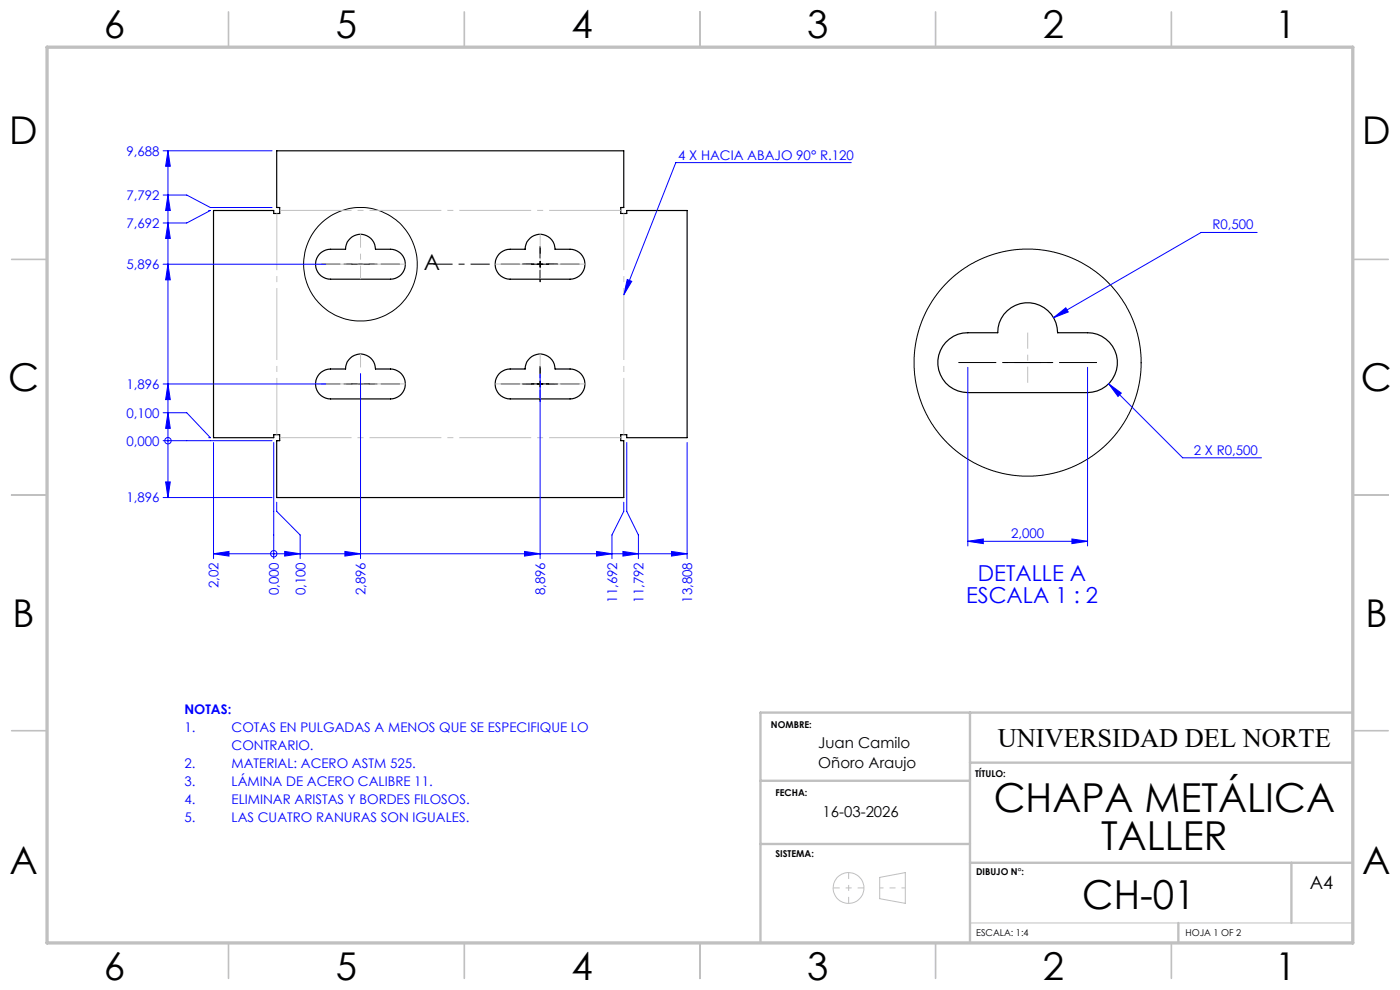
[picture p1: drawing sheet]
<svg xmlns="http://www.w3.org/2000/svg" width="297mm" height="210mm" viewBox="0 0 297 210" stroke-linecap="round" stroke-linejoin="round" font-family="sans-serif">
<path d="M45.3 44.7h12.8v.6h1.2v-1.3h-.6v-12h73.6v12h-.6v1.3h1.3v-.6h12.8v48.1h-12.8v-.6h-1.3v1.3h.6v12h-73.6v-12h.6v-1.3h-1.2v.6h-12.8zM67.8 53.9l.4-.4a3.2 3.2 0 0 1 1.9-.6h3.2a3.2 3.2 0 0 1 3.2-3.2 3.2 3.2 0 0 1 3.2 3.2h3.1a3.2 3.2 0 0 1 3.2 3.1 3.2 3.2 0 0 1-3.2 3.2h-12.7a3.2 3.2 0 0 1-2.9-1.9 3.2 3.2 0 0 1 .6-3.4zM105.9 53.9l.4-.4a3.2 3.2 0 0 1 1.9-.6h3.2a3.2 3.2 0 0 1 3.2-3.2 3.2 3.2 0 0 1 3.2 3.2h3.1a3.2 3.2 0 0 1 3.2 3.1 3.2 3.2 0 0 1-3.2 3.2h-12.7a3.2 3.2 0 0 1-2.9-1.9 3.2 3.2 0 0 1 .6-3.4zM67.8 79.3l.4-.4a3.2 3.2 0 0 1 1.9-.6h3.2a3.2 3.2 0 0 1 3.2-3.2 3.2 3.2 0 0 1 3.2 3.2h3.1a3.2 3.2 0 0 1 3.2 3.1 3.2 3.2 0 0 1-3.2 3.2h-12.7a3.2 3.2 0 0 1-2.9-1.9 3.2 3.2 0 0 1 .6-3.4zM105.9 79.3l.4-.4a3.2 3.2 0 0 1 1.9-.6h3.2a3.2 3.2 0 0 1 3.2-3.2 3.2 3.2 0 0 1 3.2 3.2h3.1a3.2 3.2 0 0 1 3.2 3.1 3.2 3.2 0 0 1-3.2 3.2h-12.7a3.2 3.2 0 0 1-2.9-1.9 3.2 3.2 0 0 1 .6-3.4zM200.6 72.6a6.2 6.2 0 0 1 4.7-2h6.4a6.4 6.4 0 0 1 6.3-6.4 6.4 6.4 0 0 1 6.4 6.4h6.3a6.4 6.4 0 0 1 6.4 6.3 6.4 6.4 0 0 1-6.4 6.4h-25.4a6.4 6.4 0 0 1-5.8-3.8 6.4 6.4 0 0 1 1.1-6.9z" fill="none" stroke="#000" stroke-width=".25"/>
<g fill="none" stroke="#000" stroke-width=".21">
<path d="M113.9 56h1.3M114.6 55.4v1.3M113.9 81.4h1.3M114.6 80.8v1.3"/>
<circle cx="76.5" cy="56" r="12"/>
<circle cx="218" cy="76.9" r="24.1"/>
</g>
<g fill="none" stroke="#00f" stroke-width=".21">
<path d="M34.6 32h23.1M35.6 32l.5 3.3h-1zM35.6 32v73.5M180.6 34.5h-37.2l-11.1 28M34.6 56h34.5M34.6 41.4h5l5 2.6h13.1M35.6 56l.5 3.4h-1zM35.6 47.3l.5 3.3h-1zM35.6 41.4l.5 3.3h-1zM44.3 44.7h.3l-5 2.6h-5M133.1 59.3l.9 .4-1.7 2.8zM266.7 49.3h-11.9l-31.3 18.1"/>
<path d="M76.5 79.3v39.2M114.6 79.3v39.2M205.3 77.9v37.9M223.5 67.4l2.6-2.1 .5 .9zM230.7 77.9v37.9M34.6 93.5h23.1M34.6 87.6h5l5 5.2h-.3M34.6 81.4h34.5M35.6 87.6l.5 3.3h-1zM35.6 81.4l.5 3.4h-1zM35.6 93.5h.1M45.3 93.9v24.6"/>
<path d="M58.1 93.9v24.6M133 93.9v14.6l2.4 5v5M145.8 93.9v24.6M235.2 81.4l2.7 2-.7 .7zM235.2 81.4l15.7 15.7h16.7M34.6 105.5h23.1M35.1 102.2h1l-.5 3.3zM45.3 117.5l3.3-.5v1zM45.3 117.5h100.5M58.1 117.5h.1M58.7 106.5v2l5 5v5M60.4 117l3.3 .5-3.3 .5z"/>
<path d="M73.2 117l3.3 .5-3.3 .5zM111.3 117l3.3 .5-3.3 .5zM126.5 117l3.3 .5-3.3 .5zM132.2 117l3.2 .5-3.2 .5zM132.3 106.5v2l-2.5 5v5M142.5 117l3.3 .5-3.3 .5zM205.3 114.8l3.3-.5v1zM205.3 114.8h25.4M227.4 114.3l3.3 .5-3.3 .5z"/>
<circle cx="35.6" cy="93.5" r=".68"/>
<circle cx="58.1" cy="117.5" r=".69"/>
</g>
<g fill="none" stroke="#c0c0c0" stroke-width=".21">
<path d="M186.6 186.1l5.5-1v6.5l-5.5-1zM205.8 195.8h81.2"/>
<circle cx="180" cy="188.4" r="3.3"/>
</g>
<path d="M68.1 56h12M72.9 56h11.9M91.9 56h12M118.2 56h-12M122.9 56h-11.9M68.1 81.4h12M72.9 81.4h11.9M118.2 81.4h-12M122.9 81.4h-11.9" fill="none" stroke="#000" stroke-width=".21" stroke-dasharray="15.2 1.3 1.3 1.3" stroke-dashoffset="11.2" stroke-linecap="butt"/>
<path d="M113.3 56h-2.5M114.6 54.8v-2.6M114.6 57.3v2.5M115.8 56h2.6M113.3 81.4h-2.5M114.6 80.2v-2.6M114.6 82.7v2.5M115.8 81.4h2.6" fill="none" stroke="#000" stroke-width=".21" stroke-dasharray="15.2 1.3 1.3 1.3" stroke-linecap="butt"/>
<path d="M203.3 76.9h19.9M212.8 76.9h19.9" fill="none" stroke="#000" stroke-width=".21" stroke-dasharray="15.2 1.3 1.3 1.3" stroke-dashoffset="7.2" stroke-linecap="butt"/>
<path d="M176.8 188.3h6.5M180 185.1v6.5" fill="none" stroke="#c0c0c0" stroke-width=".21" stroke-dasharray="15.2 1.3 1.3 1.3" stroke-dashoffset="13.9" stroke-linecap="butt"/>
<path d="M186.6 188.3h5.5" fill="none" stroke="#c0c0c0" stroke-width=".21" stroke-dasharray="15.2 1.3 1.3 1.3" stroke-dashoffset="14.4" stroke-linecap="butt"/>
<path d="M131.7 44.6h-72.3M59.4 92.8h72.3" fill="none" stroke="#c0c0c0" stroke-width=".21" stroke-dasharray="15.2 1.3 1.3 1.3" stroke-linecap="butt"/>
<path d="M67 56h19M105.1 56h19M67 81.4h19M105.1 81.4h19" fill="none" stroke="#c0c0c0" stroke-width=".21" stroke-dasharray="15.2 1.3 1.3 1.3" stroke-dashoffset="7.6" stroke-linecap="butt"/>
<path d="M76.5 49.7v9.5M114.6 49.7v9.5M76.5 75.1v9.5M114.6 75.1v9.5" fill="none" stroke="#c0c0c0" stroke-width=".21" stroke-dasharray="15.2 1.3 1.3 1.3" stroke-dashoffset="12.4" stroke-linecap="butt"/>
<path d="M58.7 45.3v46.9M132.3 92.2v-46.9" fill="none" stroke="#c0c0c0" stroke-width=".21" stroke-dasharray="15.2 1.3 1.3 1.3" stroke-dashoffset="3.2" stroke-linecap="butt"/>
<path d="M218 70.6v10.6" fill="none" stroke="#c0c0c0" stroke-width=".21" stroke-dasharray="15.2 1.3 1.3 1.3" stroke-dashoffset="11.8" stroke-linecap="butt"/>
<g fill="none" stroke="#c0c0c0" stroke-width=".35">
<path d="M48.5 2.5v7.5M98.5 2.5v7.5M148.5 2.5v7.5M198.5 2.5v7.5M248.5 2.5v7.5M2.5 55h7.5M287 55h7.5M2.5 105h7.5M287 105h7.5M2.5 155h7.5M287 155h7.5M48.5 200v7.5"/>
<path d="M98.5 200v7.5M148.5 200v7.5M198.5 200v7.5M248.5 200v7.5"/>
</g>
<path d="M205.8 151.2v48.8M287 151.2h-125.7v48.8M161.3 165.6h44.5M161.3 179h44.5M205.8 161.8h81.2M205.8 183h81.2M250 195.8v4.2M274 183v12.8" fill="none" stroke="#c0c0c0" stroke-width=".5"/>
<path d="M10 10h277v190h-277z" fill="none" stroke="#c0c0c0" stroke-width=".7"/>
<g fill="#00f">
<path d="M133.1 59.3l.9 .4-1.7 2.8zM223.5 67.4l3.1-1.2-.5-.9zM235.2 81.4l2 2.7 .7-.7z"/>
<path d="M205.3 114.8l3.3-.5v1zM227.4 114.3l3.3 .5-3.3 .5z"/>
<path d="M35.6 87.6l.5 3.3h-1zM35.6 81.4l.5 3.4h-1zM35.6 56l.5 3.4h-1zM35.6 47.3l.5 3.3h-1zM35.6 41.4l.5 3.3h-1zM35.6 32l.5 3.3h-1zM35.1 102.2h1l-.5 3.3z"/>
<path d="M60.4 117l3.3 .5-3.3 .5zM73.2 117l3.3 .5-3.3 .5zM111.3 117l3.3 .5-3.3 .5zM126.5 117l3.3 .5-3.3 .5zM132.2 117l3.2 .5-3.2 .5zM142.5 117l3.3 .5-3.3 .5zM45.3 117.5l3.3-.5v1z"/>
</g>
<g font-size="8.5">
<text x="210.8" y="172.3">CHAPA METÁLICA</text>
<text x="233.6" y="180.4">TALLER</text>
<text x="229.6" y="192.7">CH-01</text>
</g>
<g font-size="8.1">
<text x="22" y="8">6</text>
<text x="71.2" y="8">5</text>
<text x="121.2" y="8">4</text>
<text x="171.2" y="8">3</text>
<text x="221.2" y="8">2</text>
<text x="270.5" y="8">1</text>
<text x="2" y="30.5">D</text>
<text x="289" y="30.5">D</text>
<text x="1.7" y="83">C</text>
<text x="288.7" y="83">C</text>
<text x="2.7" y="133">B</text>
<text x="289.7" y="133">B</text>
<text x="2" y="185.5">A</text>
<text x="289" y="185.5">A</text>
<text x="22" y="208">6</text>
<text x="71.2" y="208">5</text>
<text x="121.2" y="208">4</text>
<text x="171.2" y="208">3</text>
<text x="221.2" y="208">2</text>
<text x="270.5" y="208">1</text>
</g>
<text font-size="5.6" x="211.7" y="158.5">UNIVERSIDAD DEL NORTE</text>
<text font-size="4.7" x="89.9" y="57.3">A</text>
<g font-size="4.7" fill="#00f">
<text x="207.5" y="123.3">DETALLE A</text>
<text x="204.9" y="127.8">ESCALA 1 : 2</text>
</g>
<text font-size="3.9" x="277.9" y="188.5">A4</text>
<g font-size="3.2">
<text x="173.6" y="158.7">Juan Camilo</text>
<text x="173.6" y="162.9">Oñoro Araujo</text>
<text x="174.5" y="173.4">16-03-2026</text>
</g>
<g font-size="2.8" fill="#00f">
<text x="26.8" y="33">9,688</text>
<text x="143.9" y="33.8">4 X HACIA ABAJO 90° R.120</text>
<text x="26.8" y="42.4">7,792</text>
<text x="26.8" y="48.3">7,692</text>
<text x="257.2" y="48.7">R0,500</text>
<text x="26.8" y="57.1">5,896</text>
<text x="26.8" y="82.5">1,896</text>
<text x="26.8" y="88.6">0,100</text>
<text x="26.8" y="94.5">0,000</text>
<text x="253.3" y="96.5">2 X R0,500</text>
<text x="26.8" y="106.6">1,896</text>
<text x="214.5" y="114.2">2,000</text>
<text x="46.4" y="124.7" transform="rotate(-90 46.4 124.7)">2,02</text>
<text x="59.2" y="126.3" transform="rotate(-90 59.2 126.3)">0,000</text>
<text x="64.8" y="126.3" transform="rotate(-90 64.8 126.3)">0,100</text>
<text x="77.6" y="126.3" transform="rotate(-90 77.6 126.3)">2,896</text>
<text x="115.7" y="126.3" transform="rotate(-90 115.7 126.3)">8,896</text>
<text x="130.9" y="127.8" transform="rotate(-90 130.9 127.8)">11,692</text>
<text x="136.5" y="127.8" transform="rotate(-90 136.5 127.8)">11,792</text>
<text x="146.8" y="127.8" transform="rotate(-90 146.8 127.8)">13,808</text>
<text x="39.1" y="151.4">NOTAS:</text>
<text x="39.1" y="155.2">1.</text>
<text x="49.1" y="155.2">COTAS EN PULGADAS A MENOS QUE SE ESPECIFIQUE LO</text>
<text x="49.1" y="159">CONTRARIO.</text>
<text x="39.1" y="162.9">2.</text>
<text x="39.1" y="166.7">3.</text>
<text x="49.1" y="162.9">MATERIAL: ACERO ASTM 525.</text>
<text x="49.1" y="166.7">LÁMINA DE ACERO CALIBRE 11.</text>
<text x="39.1" y="170.5">4.</text>
<text x="49.1" y="170.5">ELIMINAR ARISTAS Y BORDES FILOSOS.</text>
<text x="39.1" y="174.3">5.</text>
<text x="49.1" y="174.3">LAS CUATRO RANURAS SON IGUALES.</text>
</g>
<g font-size="2">
<text x="163.6" y="154.4">NOMBRE:</text>
<text x="206.9" y="164.9">TÍTULO:</text>
<text x="164.5" y="168.9">FECHA:</text>
<text x="164.5" y="181.7">SISTEMA:</text>
<text x="207.1" y="185.5">DIBUJO N°:</text>
<text x="207.1" y="198.6">ESCALA: 1:4</text>
<text x="251.5" y="198.6">HOJA 1 OF 2</text>
</g>
</svg>
